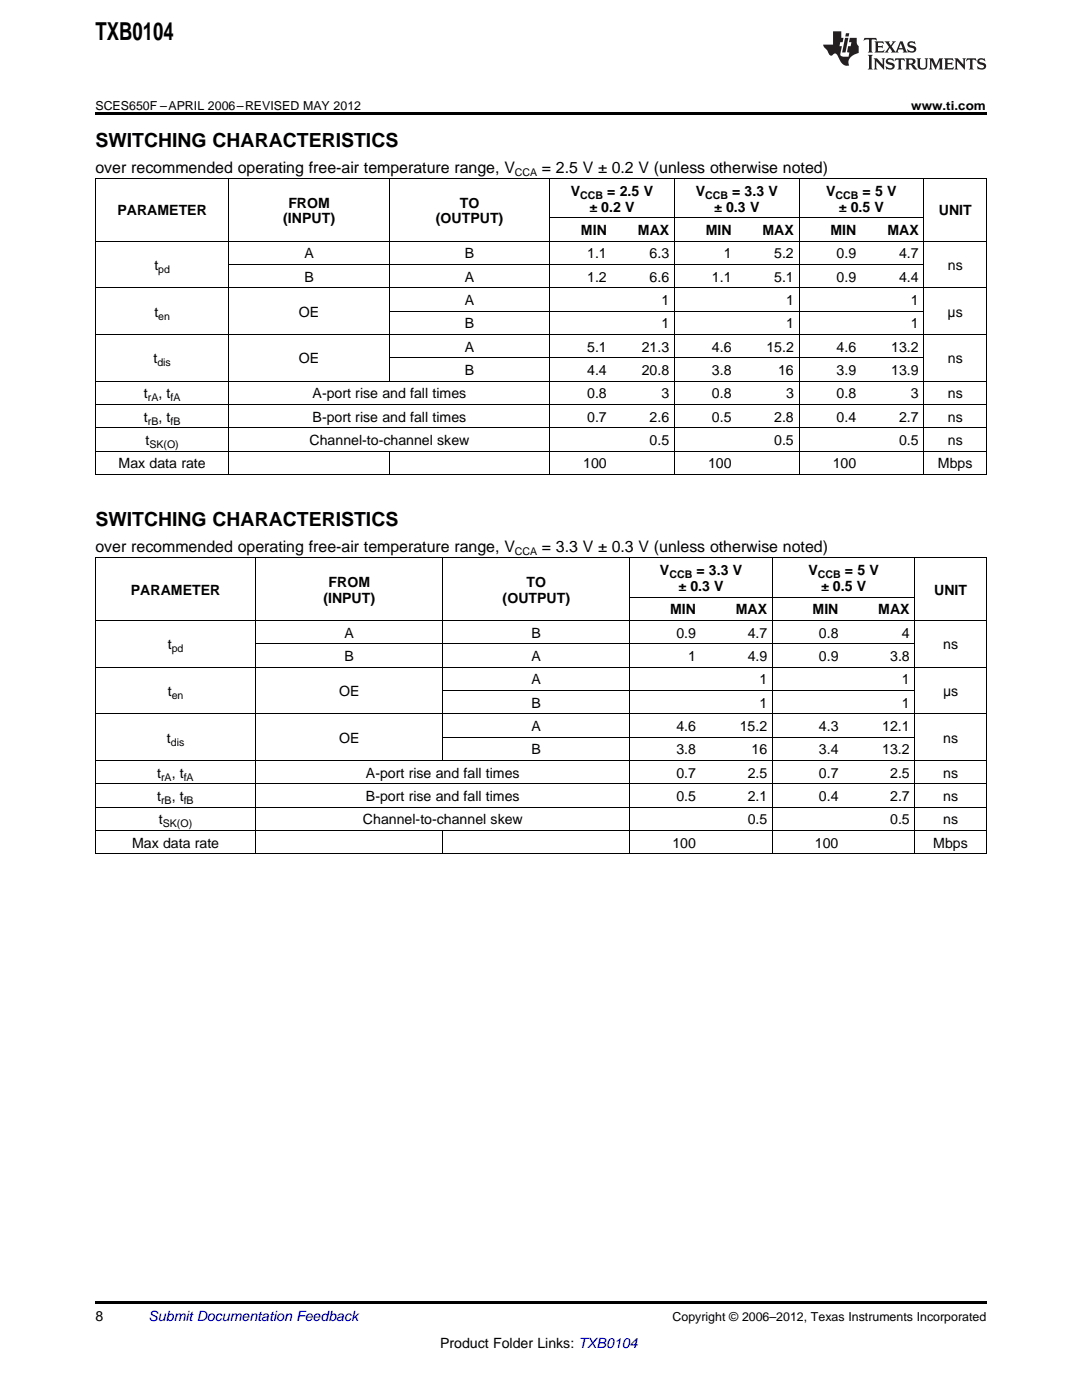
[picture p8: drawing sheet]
<svg xmlns="http://www.w3.org/2000/svg" width="216mm" height="279mm" viewBox="0 0 216 279" stroke-linecap="round" stroke-linejoin="round" font-family="sans-serif">
<g fill="#231f20">
<path d="M172.5 7.6l-.1 .5 .4-.2h.6v.1v2.1l-.2 .4h.9l-.2-.4v-2.1l.1-.1h.5l.5 .2-.2-.5zM174.5 8.3l.2 .3v1.5l-.2 .4h1.8l.2-.6a1.04 1.04 0 0 1-1.3 .2v-.7h.6l.3 .2v-.6l-.3 .2h-.6v-.6l.8-.1 .4 .3-.2-.5zM176.5 8.3l.9 1.1-.9 1.1h.8l-.2-.2 .4-.7 .5 .7-.2 .2h1.5l-.2-.2 .2-.4h.9l.1 .4-.2 .2h1l-.3-.3-.7-1.9h-.5l-.9 2-.8-1 .9-1h-.8l.1 .3-.4 .5-.3-.6 .1-.2zM179.7 8.6l.4 1h-.7zM181.3 8.4a.63 .63 0 0 0-.2 .7 .63 .63 0 0 0 .6 .4l.6 .2 .1 .2a.75 .75 0 0 1-.7 .4 .75 .75 0 0 1-.6-.5l.1 .7 .1-.1a1.11 1.11 0 0 0 1.5-.6 1.13 1.13 0 0 0-1.2-.8l-.1-.4a1.04 1.04 0 0 1 1.2 .2l-.2-.5-.2 .1-.4-.2zM173.2 10.9l.2 .4v2.2l-.2 .4h1l-.3-.4v-2.2l.3-.4zM174.3 11.6l.3 .4v1.5l-.3 .4h.8l-.2-.4v-1.3l1.5 1.7v-1.9l.2-.4h-.7l.2 .4v.9l-1.1-1.3zM177 11.8a.62 .62 0 0 0-.2 .7 .62 .62 0 0 0 .6 .4l.6 .1 .1 .3a.76 .76 0 0 1-.7 .3 .76 .76 0 0 1-.7-.4l.2 .7 .1-.1a1.11 1.11 0 0 0 1.5-.6 1.13 1.13 0 0 0-1.2-.8l-.1-.4a1.04 1.04 0 0 1 1.2 .2l-.2-.6-.2 .1-.5-.1zM178.7 11.6l-.2 .6a.61 .61 0 0 1 .8-.3v1.6l-.2 .4h.9l-.2-.4v-1.6a.63 .63 0 0 1 .7 .3l-.1-.6zM180.6 11.6l.3 .4v1.5l-.3 .4h1l-.2-.2-.1-.8 .6 .2a.76 .76 0 0 0 1.2 .7l-1-1a.58 .58 0 0 0 .6-.5 .58 .58 0 0 0-.5-.6zM181.4 11.9h.1a.45 .45 0 0 1 .5 .1 .45 .45 0 0 1 .1 .5l-.8 .2zM182.9 11.6l.2 .2a2.17 2.17 0 0 0 .3 1.9 .99 .99 0 0 0 1.6-.6v-1.1l.2-.4h-.7l.2 .2a1.92 1.92 0 0 1-.2 1.8 .6 .6 0 0 1-.9-.5v-1.1l.2-.4zM185.4 11.6l.2 .4v1.5l-.2 .4h.7l-.2-.4v-1.4l.8 1.8 .8-1.8v1.4l-.2 .4h.9l-.2-.4v-1.5l.2-.4h-.8l-.6 1.5-.6-1.5zM188.4 11.6l.2 .4v1.5l-.2 .4h1.8l.1-.6a1.04 1.04 0 0 1-1.2 .1v-.6h.5l.4 .2v-.6l-.4 .2h-.5v-.7h.8l.3 .3-.1-.6zM190.5 11.6l.2 .4v1.5l-.2 .4h.7l-.2-.4v-1.3l1.5 1.7v-1.9l.2-.4h-.7l.2 .4v.9l-1.1-1.3zM192.9 11.6l-.1 .6a.61 .61 0 0 1 .7-.3l.1 1.6-.3 .4h1l-.3-.4 .1-1.6a.63 .63 0 0 1 .7 .3l-.1-.6zM195.2 11.8a.62 .62 0 0 0-.2 .7 .62 .62 0 0 0 .6 .4l.6 .1 .1 .3a.76 .76 0 0 1-.7 .3 .76 .76 0 0 1-.6-.4l.1 .7 .1-.1a1.11 1.11 0 0 0 1.6-.6 1.13 1.13 0 0 0-1.3-.8l-.1-.4a1.04 1.04 0 0 1 1.2 .2l-.1-.6-.2 .1-.5-.1z"/>
<path d="M166.2 6.3v2.6h-1.9v.4l.8 .9a.91 .91 0 0 0 1 .8 .56 .56 0 0 1 .5-.3 .56 .56 0 0 1 .5 .3l.4 .8a1.53 1.53 0 0 0 1.9 1.2 1.54 1.54 0 0 1 1-2.1l.9-.3v-1.4a1.52 1.52 0 0 1-.4-1.6h-1.3l-.2 .8h.5l-.2 .8h-.5l-.1 1v.2l.4 .1-.2 .8a1.93 1.93 0 0 1-1.6-.3l.3-1.8h-.5l.2-.8h.4l.2-.8h-.4v-1.3zM168.6 7.6l-.6 2.9h.7l.6-2.9zM168.8 6.6l-.1 .7h.6l.2-.7z"/>
</g>
<path d="M19 22.5h177.8v.5h-177.8zM19 259.7h177.8v.5h-177.8z" fill="#000"/>
<g fill="none" stroke="#000" stroke-width=".2">
<path d="M19 35.6h177.8M19.1 35.7v59.1M45.7 35.7v59.1M77.7 35.7v40.4M109.7 35.7v59.1M134.6 35.7v59.1M159.4 35.7v59.1M184.3 35.7v59.1M196.8 35.7v59.1M19 57.4h177.8M19 48.1h177.8M45.7 52.8h138.7"/>
<path d="M109.7 43.5h74.7M19 76.1h177.8M19 66.8h177.8M77.7 71.4h106.7M77.7 62.1h106.7M19 94.7h177.8M19 90h177.8M19 85.4h177.8M19 80.7h177.8M77.7 90.1v4.7M19 111.4h177.8M19.1 111.4v59.1"/>
<path d="M51 111.4v59.1M88.3 111.4v40.4M125.7 111.4v59.1M125.7 119.2h56.9M154.1 111.4v59.1M182.5 111.4v59.1M196.8 111.4v59.1M19 133.2h177.8M19 123.8h177.8M51 128.5h131.6M88.4 137.8h94.2M19 156.4h177.8"/>
<path d="M19 151.8h177.8M19 142.5h177.8M88.4 147.1h94.2M19 170.4h177.8M19 165.8h177.8M19 161.1h177.8M88.3 165.8v4.7"/>
</g>
<text font-size="4.9" x="19" y="7.9">TXB0104</text>
<g font-size="3.9">
<text x="19" y="29.3">SWITCHING CHARACTERISTICS</text>
<text x="19" y="105">SWITCHING CHARACTERISTICS</text>
</g>
<g font-size="3.2">
<text x="19" y="34.4">over recommended operating free-air temperature range, V</text>
<text x="108.1" y="34.4">= 2.5 V ± 0.2 V (unless otherwise noted)</text>
<text x="19" y="110.1">over recommended operating free-air temperature range, V</text>
<text x="108.1" y="110.1">= 3.3 V ± 0.3 V (unless otherwise noted)</text>
</g>
<g font-size="2.8">
<text x="57.5" y="41.4">FROM</text>
<text x="91.8" y="41.4">TO</text>
<text x="113.9" y="39.1">V</text>
<text x="121.2" y="39.1">= 2.5 V</text>
<text x="138.8" y="39.1">V</text>
<text x="146.1" y="39.1">= 3.3 V</text>
<text x="164.9" y="39.1">V</text>
<text x="172.1" y="39.1">= 5 V</text>
<text x="23.4" y="43">PARAMETER</text>
<text x="56.5" y="44.6">(INPUT)</text>
<text x="87" y="44.6">(OUTPUT)</text>
<text x="115.9" y="46.9">MIN</text>
<text x="117.6" y="42.3">± 0.2 V</text>
<text x="127.3" y="46.9">MAX</text>
<text x="140.8" y="46.9">MIN</text>
<text x="142.5" y="42.3">± 0.3 V</text>
<text x="152.2" y="46.9">MAX</text>
<text x="165.7" y="46.9">MIN</text>
<text x="167.4" y="42.3">± 0.5 V</text>
<text x="177.1" y="46.9">MAX</text>
<text x="187.3" y="43">UNIT</text>
<text x="30.8" y="53.9">t</text>
<text x="60.7" y="51.6">A</text>
<text x="92.7" y="51.6">B</text>
<text x="117.2" y="51.6">1.1</text>
<text x="129.6" y="51.6">6.3</text>
<text x="144.4" y="51.6">1</text>
<text x="154.5" y="51.6">5.2</text>
<text x="166.9" y="51.6">0.9</text>
<text x="179.4" y="51.6">4.7</text>
<text x="189.1" y="53.9">ns</text>
<text x="60.7" y="56.2">B</text>
<text x="92.7" y="56.2">A</text>
<text x="117.2" y="56.2">1.2</text>
<text x="129.6" y="56.2">6.6</text>
<text x="142.1" y="56.2">1.1</text>
<text x="154.5" y="56.2">5.1</text>
<text x="166.9" y="56.2">0.9</text>
<text x="179.4" y="56.2">4.4</text>
<text x="30.8" y="63.2">t</text>
<text x="59.7" y="63.2">OE</text>
<text x="92.7" y="60.9">A</text>
<text x="92.7" y="65.5">B</text>
<text x="132" y="60.9">1</text>
<text x="132" y="65.5">1</text>
<text x="156.8" y="60.9">1</text>
<text x="156.8" y="65.5">1</text>
<text x="181.8" y="60.9">1</text>
<text x="181.8" y="65.5">1</text>
<text x="189.1" y="63.2">μs</text>
<text x="92.7" y="70.2">A</text>
<text x="117.2" y="70.2">5.1</text>
<text x="128.1" y="70.2">21.3</text>
<text x="142.1" y="70.2">4.6</text>
<text x="152.9" y="70.2">15.2</text>
<text x="166.9" y="70.2">4.6</text>
<text x="177.8" y="70.2">13.2</text>
<text x="30.6" y="72.5">t</text>
<text x="59.7" y="72.5">OE</text>
<text x="92.7" y="74.9">B</text>
<text x="117.2" y="74.9">4.4</text>
<text x="128.1" y="74.9">20.8</text>
<text x="142.1" y="74.9">3.8</text>
<text x="155.3" y="74.9">16</text>
<text x="166.9" y="74.9">3.9</text>
<text x="177.8" y="74.9">13.9</text>
<text x="189.1" y="72.5">ns</text>
<text x="28.7" y="79.5">t</text>
<text x="31.6" y="79.5">, t</text>
<text x="62.4" y="79.5">A-port rise and fall times</text>
<text x="117.2" y="79.5">0.8</text>
<text x="132" y="79.5">3</text>
<text x="142.1" y="79.5">0.8</text>
<text x="156.8" y="79.5">3</text>
<text x="166.9" y="79.5">0.8</text>
<text x="181.8" y="79.5">3</text>
<text x="189.1" y="79.5">ns</text>
<text x="28.7" y="84.2">t</text>
<text x="29" y="88.8">t</text>
<text x="31.6" y="84.2">, t</text>
<text x="61.8" y="88.8">Channel-to-channel skew</text>
<text x="62.4" y="84.2">B-port rise and fall times</text>
<text x="117.2" y="84.2">0.7</text>
<text x="129.6" y="84.2">2.6</text>
<text x="129.6" y="88.8">0.5</text>
<text x="142.1" y="84.2">0.5</text>
<text x="154.5" y="84.2">2.8</text>
<text x="154.5" y="88.8">0.5</text>
<text x="166.9" y="84.2">0.4</text>
<text x="179.4" y="84.2">2.7</text>
<text x="179.4" y="88.8">0.5</text>
<text x="189.1" y="84.2">ns</text>
<text x="189.1" y="88.8">ns</text>
<text x="23.7" y="93.5">Max data rate</text>
<text x="116.4" y="93.5">100</text>
<text x="141.3" y="93.5">100</text>
<text x="166.2" y="93.5">100</text>
<text x="187.1" y="93.5">Mbps</text>
<text x="26.1" y="118.7">PARAMETER</text>
<text x="65.5" y="117.1">FROM</text>
<text x="105.1" y="117.1">TO</text>
<text x="131.7" y="114.8">V</text>
<text x="135.4" y="118">± 0.3 V</text>
<text x="139" y="114.8">= 3.3 V</text>
<text x="161.3" y="114.8">V</text>
<text x="163.8" y="118">± 0.5 V</text>
<text x="168.6" y="114.8">= 5 V</text>
<text x="186.4" y="118.7">UNIT</text>
<text x="64.5" y="120.3">(INPUT)</text>
<text x="100.3" y="120.3">(OUTPUT)</text>
<text x="133.7" y="122.6">MIN</text>
<text x="146.8" y="122.6">MAX</text>
<text x="162.1" y="122.6">MIN</text>
<text x="175.3" y="122.6">MAX</text>
<text x="33.5" y="129.6">t</text>
<text x="68.8" y="127.3">A</text>
<text x="68.8" y="131.9">B</text>
<text x="106.1" y="127.3">B</text>
<text x="106.1" y="131.9">A</text>
<text x="135" y="127.3">0.9</text>
<text x="137.3" y="131.9">1</text>
<text x="149.2" y="127.3">4.7</text>
<text x="149.2" y="131.9">4.9</text>
<text x="163.4" y="127.3">0.8</text>
<text x="163.4" y="131.9">0.9</text>
<text x="177.6" y="131.9">3.8</text>
<text x="180" y="127.3">4</text>
<text x="188.2" y="129.6">ns</text>
<text x="106.1" y="136.6">A</text>
<text x="151.5" y="136.6">1</text>
<text x="180" y="136.6">1</text>
<text x="33.5" y="138.9">t</text>
<text x="67.7" y="138.9">OE</text>
<text x="106.1" y="141.3">B</text>
<text x="151.5" y="141.3">1</text>
<text x="180" y="141.3">1</text>
<text x="188.2" y="138.9">μs</text>
<text x="33.3" y="148.2">t</text>
<text x="67.7" y="148.2">OE</text>
<text x="106.1" y="145.9">A</text>
<text x="135" y="145.9">4.6</text>
<text x="147.6" y="145.9">15.2</text>
<text x="163.4" y="145.9">4.3</text>
<text x="176" y="145.9">12.1</text>
<text x="188.2" y="148.2">ns</text>
<text x="31.4" y="155.2">t</text>
<text x="34.3" y="155.2">, t</text>
<text x="73" y="155.2">A-port rise and fall times</text>
<text x="106.1" y="150.6">B</text>
<text x="135" y="150.6">3.8</text>
<text x="135" y="155.2">0.7</text>
<text x="149.2" y="155.2">2.5</text>
<text x="150" y="150.6">16</text>
<text x="163.4" y="150.6">3.4</text>
<text x="163.4" y="155.2">0.7</text>
<text x="176" y="150.6">13.2</text>
<text x="177.6" y="155.2">2.5</text>
<text x="188.2" y="155.2">ns</text>
<text x="31.4" y="159.9">t</text>
<text x="34.3" y="159.9">, t</text>
<text x="73" y="159.9">B-port rise and fall times</text>
<text x="135" y="159.9">0.5</text>
<text x="149.2" y="159.9">2.1</text>
<text x="163.4" y="159.9">0.4</text>
<text x="177.6" y="159.9">2.7</text>
<text x="188.2" y="159.9">ns</text>
<text x="31.7" y="164.5">t</text>
<text x="72.4" y="164.5">Channel-to-channel skew</text>
<text x="149.2" y="164.5">0.5</text>
<text x="177.6" y="164.5">0.5</text>
<text x="188.2" y="164.5">ns</text>
<text x="26.4" y="169.2">Max data rate</text>
<text x="134.2" y="169.2">100</text>
<text x="162.6" y="169.2">100</text>
<text x="186.2" y="169.2">Mbps</text>
<text x="19" y="263.6">8</text>
<text x="87.8" y="269">Product Folder Links: TXB0104</text>
</g>
<text font-size="2.8" fill="#0000c8" x="29.6" y="263.6">Submit Documentation Feedback</text>
<g font-size="2.5">
<text x="19" y="21.9">SCES650F –APRIL 2006–REVISED MAY 2012</text>
<text x="181.8" y="21.9">www.ti.com</text>
<text x="134.2" y="263.6">Copyright © 2006–2012, Texas Instruments Incorporated</text>
</g>
<g font-size="2.1">
<text x="102.7" y="35.1">CCA</text>
<text x="115.8" y="39.7">CCB</text>
<text x="140.7" y="39.7">CCB</text>
<text x="166.7" y="39.7">CCB</text>
<text x="31.6" y="54.5">pd</text>
<text x="31.6" y="63.8">en</text>
<text x="31.4" y="73.1">dis</text>
<text x="29.5" y="80.1">rA</text>
<text x="34" y="80.1">fA</text>
<text x="29.5" y="84.7">rB</text>
<text x="29.8" y="89.4">SK(O)</text>
<text x="34" y="84.7">fB</text>
<text x="102.7" y="110.8">CCA</text>
<text x="133.6" y="115.4">CCB</text>
<text x="163.2" y="115.4">CCB</text>
<text x="34.3" y="130.2">pd</text>
<text x="34.3" y="139.5">en</text>
<text x="34.1" y="148.8">dis</text>
<text x="32.1" y="155.8">rA</text>
<text x="36.7" y="155.8">fA</text>
<text x="32.1" y="160.4">rB</text>
<text x="36.7" y="160.4">fB</text>
<text x="32.5" y="165.1">SK(O)</text>
</g>
</svg>
